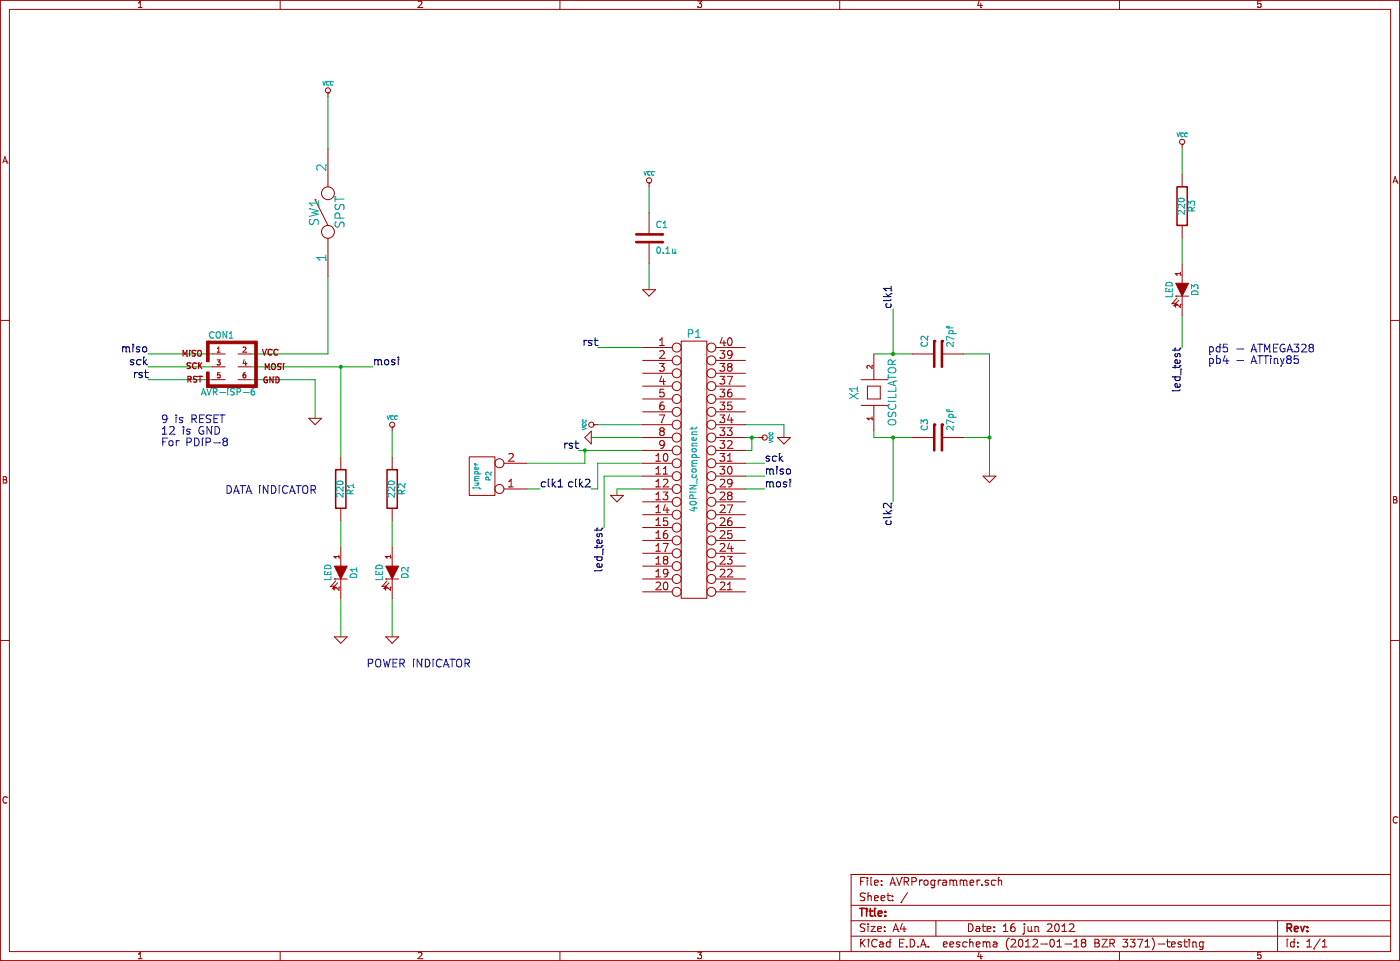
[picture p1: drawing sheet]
EESchema Schematic File Version 2  date Sat 16 Jun 2012 05:29:30 AM EDT
LIBS:power
LIBS:device
LIBS:transistors
LIBS:conn
LIBS:linear
LIBS:regul
LIBS:74xx
LIBS:cmos4000
LIBS:adc-dac
LIBS:memory
LIBS:xilinx
LIBS:special
LIBS:microcontrollers
LIBS:dsp
LIBS:microchip
LIBS:analog_switches
LIBS:motorola
LIBS:texas
LIBS:intel
LIBS:audio
LIBS:interface
LIBS:digital-audio
LIBS:philips
LIBS:display
LIBS:cypress
LIBS:siliconi
LIBS:opto
LIBS:atmel
LIBS:contrib
LIBS:valves
LIBS:user
LIBS:AVRProgrammer-cache
EELAYER 25  0
EELAYER END
$Descr A4 11693 8268
encoding utf-8
Sheet 1 1
Title ""
Date "16 jun 2012"
Rev ""
Comp ""
Comment1 ""
Comment2 ""
Comment3 ""
Comment4 ""
$EndDescr
Wire Wire Line
	1550 3350 2050 3350
Wire Wire Line
	1550 3150 2050 3150
Wire Wire Line
	9600 3100 9600 2850
Wire Wire Line
	2950 1150 2950 1550
Connection ~ 4950 3900
Wire Wire Line
	4950 3900 4950 4000
Wire Wire Line
	5400 4000 5050 4000
Wire Wire Line
	5050 4000 5050 4200
Wire Wire Line
	5050 4200 5000 4200
Connection ~ 7350 3150
Wire Wire Line
	7350 2800 7350 3150
Wire Wire Line
	7900 3150 8100 3150
Wire Wire Line
	8100 3150 8100 4100
Wire Wire Line
	7200 3750 7200 3800
Wire Wire Line
	7200 3800 7500 3800
Wire Wire Line
	2350 3350 2850 3350
Wire Wire Line
	4900 3900 5400 3900
Wire Wire Line
	6350 4200 6200 4200
Connection ~ 6250 3800
Wire Wire Line
	6250 3800 6250 3900
Wire Wire Line
	6250 3900 6200 3900
Wire Wire Line
	6200 3700 6500 3700
Wire Wire Line
	6500 3700 6500 3800
Wire Wire Line
	5050 3700 5400 3700
Wire Wire Line
	3050 3950 3050 3250
Wire Wire Line
	3050 4450 3050 4650
Wire Wire Line
	3450 3750 3450 3950
Wire Wire Line
	5450 1850 5450 2050
Wire Wire Line
	2850 3350 2850 3650
Wire Wire Line
	5450 2450 5450 2650
Wire Wire Line
	3450 4450 3450 4650
Wire Wire Line
	3450 5050 3450 5350
Wire Wire Line
	3050 5050 3050 5350
Connection ~ 3050 3250
Wire Wire Line
	5050 3100 5400 3100
Wire Wire Line
	6200 3800 6300 3800
Wire Wire Line
	6350 4100 6200 4100
Wire Wire Line
	6350 4000 6200 4000
Wire Wire Line
	5000 3800 5400 3800
Wire Wire Line
	3300 3250 2350 3250
Wire Wire Line
	5400 4200 5200 4200
Wire Wire Line
	5200 4200 5200 4250
Wire Wire Line
	7200 3150 7500 3150
Wire Wire Line
	7900 3800 8100 3800
Connection ~ 8100 3800
Wire Wire Line
	7350 4300 7350 3800
Connection ~ 7350 3800
Wire Wire Line
	4600 4200 4500 4200
Wire Wire Line
	4950 4000 4500 4000
Wire Wire Line
	2950 2550 2950 3150
Wire Wire Line
	2950 3150 2350 3150
Wire Wire Line
	9600 2250 9600 2450
Wire Wire Line
	9600 1550 9600 1750
Wire Wire Line
	5100 4500 5100 4100
Wire Wire Line
	5100 4100 5400 4100
Wire Wire Line
	1550 3250 2050 3250
Text Label 5100 4500 3    60   ~ 0
led_test
Text Notes 9800 3150 0    60   ~ 0
pd5 - ATMEGA328\npb4 - ATTiny85
Text Label 9600 3100 3    60   ~ 0
led_test
$Comp
L LED D3
U 1 1
P 9600 2650
F 0 "D3" H 9600 2750 50  0000 C CNN
F 1 "LED" H 9600 2550 50  0000 C CNN
	1    9600 2650
	0    1    1    0   
$EndComp
$Comp
L R R3
U 1 1
P 9600 2000
F 0 "R3" V 9680 2000 50  0000 C CNN
F 1 "220" V 9600 2000 50  0000 C CNN
	1    9600 2000
	1    0    0    -1  
$EndComp
$Comp
L VCC #PWR01
U 1 1
P 9600 1550
F 0 "#PWR01" H 9600 1650 30  0001 C CNN
F 1 "VCC" H 9600 1650 30  0000 C CNN
	1    9600 1550
	1    0    0    -1  
$EndComp
$Comp
L SPST SW1
U 1 1
P 2950 2050
F 0 "SW1" H 2950 2150 70  0000 C CNN
F 1 "SPST" H 2950 1950 70  0000 C CNN
	1    2950 2050
	0    -1   -1   0   
$EndComp
$Comp
L 40PIN_component P1
U 1 1
P 5800 4050
F 0 "P1" H 5800 5100 60  0000 C CNN
F 1 "40PIN_component" V 5800 4050 50  0000 C CNN
	1    5800 4050
	1    0    0    -1  
$EndComp
$Comp
L OSCILLATOR X1
U 1 1
P 7200 3450
F 0 "X1" H 7200 3600 60  0000 C CNN
F 1 "OSCILLATOR" H 7200 3300 60  0000 C CNN
	1    7200 3450
	0    -1   -1   0   
$EndComp
$Comp
L CONN_2 P2
U 1 1
P 4150 4100
F 0 "P2" V 4100 4100 40  0000 C CNN
F 1 "jumper" V 4200 4100 40  0000 C CNN
	1    4150 4100
	-1   0    0    1   
$EndComp
Text Label 5000 4200 2    60   ~ 0
clk2
Text Label 4600 4200 0    60   ~ 0
clk1
Text Label 7350 4300 3    60   ~ 0
clk2
Text Label 7350 2800 1    60   ~ 0
clk1
$Comp
L GND #PWR02
U 1 1
P 8100 4100
F 0 "#PWR02" H 8100 4100 30  0001 C CNN
F 1 "GND" H 8100 4030 30  0001 C CNN
	1    8100 4100
	1    0    0    -1  
$EndComp
$Comp
L C C2
U 1 1
P 7700 3150
F 0 "C2" H 7750 3250 50  0000 L CNN
F 1 "27pf" H 7750 3050 50  0000 L CNN
	1    7700 3150
	0    -1   -1   0   
$EndComp
$Comp
L C C3
U 1 1
P 7700 3800
F 0 "C3" H 7750 3900 50  0000 L CNN
F 1 "27pf" H 7750 3700 50  0000 L CNN
	1    7700 3800
	0    -1   -1   0   
$EndComp
$Comp
L AVR-ISP-6 CON1
U 1 1
P 2200 3250
F 0 "CON1" H 2120 3490 50  0000 C CNN
F 1 "AVR-ISP-6" H 1960 3020 50  0000 L BNN
F 2 "AVR-ISP-6" V 1680 3290 50  0001 C CNN
	1    2200 3250
	1    0    0    -1  
$EndComp
$Comp
L GND #PWR03
U 1 1
P 5200 4250
F 0 "#PWR03" H 5200 4250 30  0001 C CNN
F 1 "GND" H 5200 4180 30  0001 C CNN
	1    5200 4250
	1    0    0    -1  
$EndComp
Text Label 4900 3900 2    60   ~ 0
rst
Text Label 6350 4000 0    60   ~ 0
sck
Text Label 6350 4200 0    60   ~ 0
mosi
Text Label 6350 4100 0    60   ~ 0
miso
$Comp
L VCC #PWR04
U 1 1
P 6300 3800
F 0 "#PWR04" H 6300 3900 30  0001 C CNN
F 1 "VCC" H 6300 3900 30  0000 C CNN
	1    6300 3800
	0    1    1    0   
$EndComp
$Comp
L GND #PWR05
U 1 1
P 6500 3800
F 0 "#PWR05" H 6500 3800 30  0001 C CNN
F 1 "GND" H 6500 3730 30  0001 C CNN
	1    6500 3800
	1    0    0    -1  
$EndComp
$Comp
L GND #PWR06
U 1 1
P 5000 3800
F 0 "#PWR06" H 5000 3800 30  0001 C CNN
F 1 "GND" H 5000 3730 30  0001 C CNN
	1    5000 3800
	0    1    1    0   
$EndComp
$Comp
L VCC #PWR07
U 1 1
P 5050 3700
F 0 "#PWR07" H 5050 3800 30  0001 C CNN
F 1 "VCC" H 5050 3800 30  0000 C CNN
	1    5050 3700
	0    -1   -1   0   
$EndComp
Text Label 5050 3100 2    60   ~ 0
rst
Text Label 1550 3350 2    60   ~ 0
rst
Text Label 1550 3250 2    60   ~ 0
sck
Text Label 1550 3150 2    60   ~ 0
miso
Text Label 3300 3250 0    60   ~ 0
mosi
Text Notes 1650 3700 0    60   ~ 0
9 is RESET\n12 is GND\nFor PDIP-8
Text Notes 3250 5600 0    60   ~ 0
POWER INDICATOR
Text Notes 2150 4250 0    60   ~ 0
DATA INDICATOR
$Comp
L R R1
U 1 1
P 3050 4200
F 0 "R1" V 3130 4200 50  0000 C CNN
F 1 "220" V 3050 4200 50  0000 C CNN
	1    3050 4200
	1    0    0    -1  
$EndComp
$Comp
L LED D1
U 1 1
P 3050 4850
F 0 "D1" H 3050 4950 50  0000 C CNN
F 1 "LED" H 3050 4750 50  0000 C CNN
	1    3050 4850
	0    1    1    0   
$EndComp
$Comp
L GND #PWR08
U 1 1
P 3050 5350
F 0 "#PWR08" H 3050 5350 30  0001 C CNN
F 1 "GND" H 3050 5280 30  0001 C CNN
	1    3050 5350
	1    0    0    -1  
$EndComp
$Comp
L GND #PWR09
U 1 1
P 3450 5350
F 0 "#PWR09" H 3450 5350 30  0001 C CNN
F 1 "GND" H 3450 5280 30  0001 C CNN
	1    3450 5350
	1    0    0    -1  
$EndComp
$Comp
L VCC #PWR010
U 1 1
P 3450 3750
F 0 "#PWR010" H 3450 3850 30  0001 C CNN
F 1 "VCC" H 3450 3850 30  0000 C CNN
	1    3450 3750
	1    0    0    -1  
$EndComp
$Comp
L R R2
U 1 1
P 3450 4200
F 0 "R2" V 3530 4200 50  0000 C CNN
F 1 "220" V 3450 4200 50  0000 C CNN
	1    3450 4200
	1    0    0    -1  
$EndComp
$Comp
L LED D2
U 1 1
P 3450 4850
F 0 "D2" H 3450 4950 50  0000 C CNN
F 1 "LED" H 3450 4750 50  0000 C CNN
	1    3450 4850
	0    1    1    0   
$EndComp
$Comp
L GND #PWR011
U 1 1
P 5450 2650
F 0 "#PWR011" H 5450 2650 30  0001 C CNN
F 1 "GND" H 5450 2580 30  0001 C CNN
	1    5450 2650
	1    0    0    -1  
$EndComp
$Comp
L VCC #PWR012
U 1 1
P 5450 1850
F 0 "#PWR012" H 5450 1950 30  0001 C CNN
F 1 "VCC" H 5450 1950 30  0000 C CNN
	1    5450 1850
	1    0    0    -1  
$EndComp
$Comp
L C C1
U 1 1
P 5450 2250
F 0 "C1" H 5500 2350 50  0000 L CNN
F 1 "0.1u" H 5500 2150 50  0000 L CNN
	1    5450 2250
	1    0    0    -1  
$EndComp
$Comp
L VCC #PWR013
U 1 1
P 2950 1150
F 0 "#PWR013" H 2950 1250 30  0001 C CNN
F 1 "VCC" H 2950 1250 30  0000 C CNN
	1    2950 1150
	1    0    0    -1  
$EndComp
$Comp
L GND #PWR014
U 1 1
P 2850 3650
F 0 "#PWR014" H 2850 3650 30  0001 C CNN
F 1 "GND" H 2850 3580 30  0001 C CNN
	1    2850 3650
	1    0    0    -1  
$EndComp
$EndSCHEMATC
